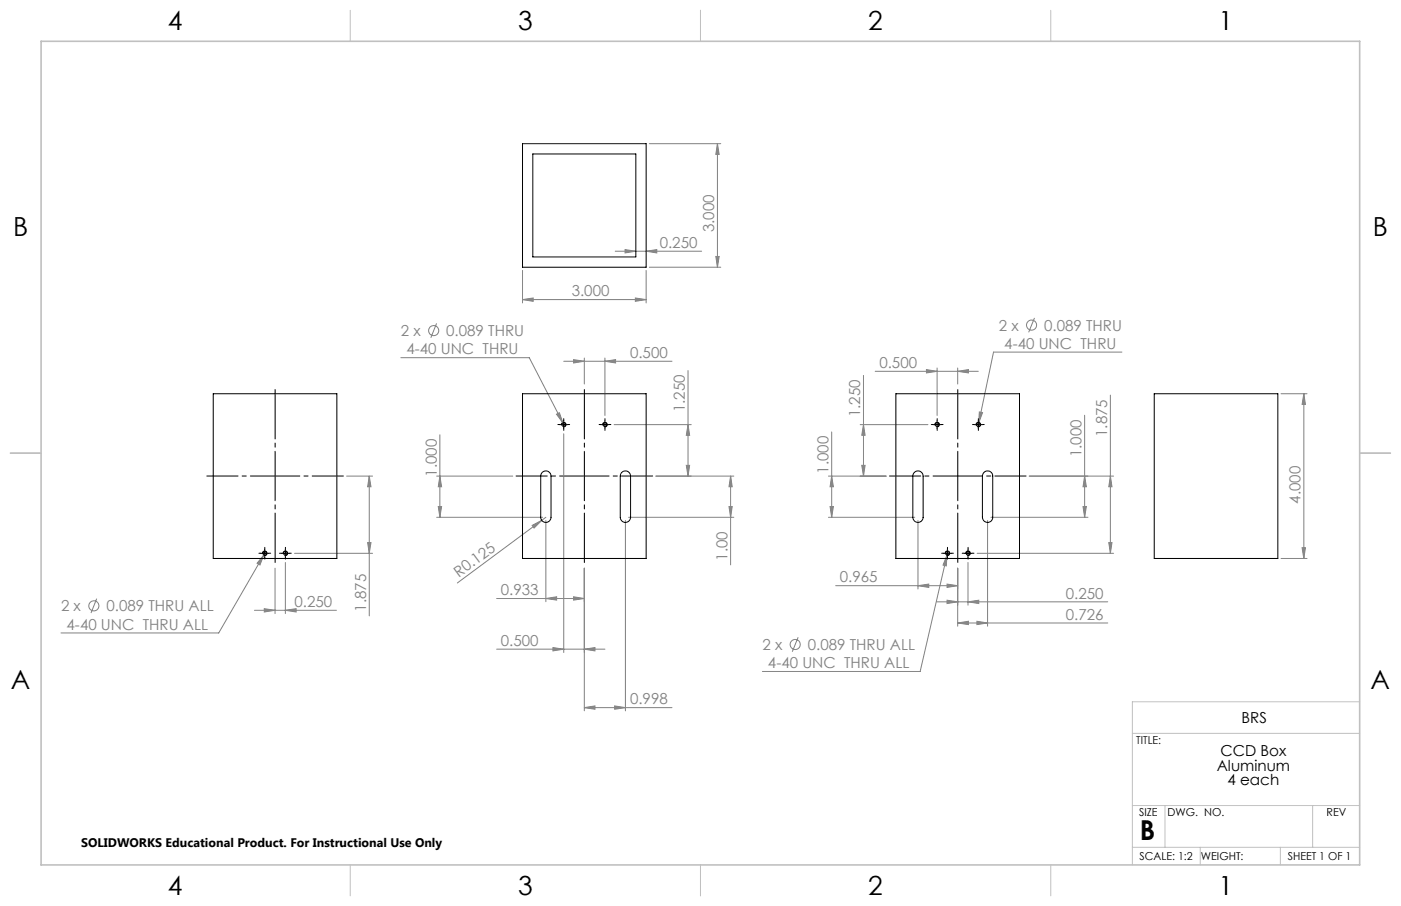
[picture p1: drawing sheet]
<svg xmlns="http://www.w3.org/2000/svg" width="432mm" height="279mm" viewBox="0 0 432 279" stroke-linecap="round" stroke-linejoin="round" font-family="sans-serif">
<g fill="none" stroke="#808080" stroke-width=".31">
<path d="M200.1 44.3h22M221.1 44.3l.6 3.3h-1.1zM221.1 44.3v38.1M189.6 77.5h26.7M192.7 77l3.3 .5-3.3 .5zM199.1 77.5l3.3-.5v1zM220.6 79.1h1.1l-.6 3.3zM134.5 99.7l-1.7 4.5M161 92.4l3.3-.5v1zM161 83.4v10M161 92.4h38.1M195.8 91.9l3.3 .5-3.3 .5z"/>
<path d="M199.1 83.4v10M200.1 82.4h22M318.8 98l-1.8 4.5M123.5 110.3h39.6l10.4 20.1M173.7 111.4h33.4M176.8 110.9l3.3 .5-3.3 .5zM180.1 110.4v8M186.4 111.4l3.3-.5v1zM186.4 110.4v17.7M212.1 114.3v32.5M266.1 115.8v31M269.7 114.5h31.8"/>
<path d="M285.5 114l3.3 .5-3.3 .5zM288.8 113.5v14.6M295.2 114.5l3.3-.5v1zM295.2 113.5v4.9M345.8 108.6h-39.6l-4.5 21.8M135.6 134.1v25.4M171.5 127.7l.9-.4 1.1 3.1zM173.5 130.4l.5 1M173.7 133.8v67.4M189.3 131h23.7M212.1 131l.4 3.2h-1zM256.3 133.2v26.3"/>
<path d="M265.1 131h20.9M266.1 131l.5 3.2h-1zM301.7 130.4l-.3 1.1M301.8 127l1 .2-1.1 3.2zM334.3 128.1v31.4M342.2 121.8v48.8M394.8 121.4h8M401.8 121.4l.5 3.3h-1zM401.8 121.4v50.8M106.8 146.8h8M113.8 146.8l.5 3.3h-1zM113.8 146.8v43.1"/>
<path d="M134.6 146.8h23.4M134.6 159.5h32.7M135.1 156.2h1l-.5 3.3zM135.6 146.8l.5 3.3h-1zM168.2 159.5l-1.2 1M193.7 159.5h32.5M202.1 146.8h24.1M211.5 143.5h1l-.4 3.3zM224.7 156.2h1l-.5 3.3zM225.2 146.8l.5 3.3h-1zM225.2 146.8v27.4M255.3 146.8h17.8"/>
<path d="M255.3 159.5h26.6M255.8 156.2h1.1l-.6 3.3zM256.3 146.8l.6 3.3h-1.1zM265.6 143.5h1l-.5 3.3zM305.4 159.5h29.9M317.2 146.8h26M333.8 156.2h1l-.5 3.3zM334.3 146.8l.5 3.3h-1zM342.2 146.8l.5 3.3h-1zM81.3 171.1l-1.2 3.1-.9-.5zM81.3 171.1l-13.9 24.1h-48.6M81.9 170.1l-.6 1"/>
<path d="M84.8 175.2v14M87.9 173.5v15.7M90.8 170.6h24M113.3 167.3h1l-.5 3.3zM164 162l3-1.5-2.4 2.3zM167 160.5l-26 19.3M168.2 160.5v25.1M180.1 175.2v44M192.8 160.5v58.7M282.9 160.5v21.1M291.9 171.2l-.3 3.3-.9-.2zM291.9 171.2l-8.3 35.9h-48.6"/>
<path d="M292.1 170.1l-.2 1.1M295.2 175.2v17.9M298.3 173.5v13.1M301.2 170.6h42M304.4 160.5v32.6M341.7 167.3h1l-.5 3.3zM394.8 172.2h8M401.3 168.9h1l-.5 3.3zM29.8 184.6l-1.8 4.5M78.4 188.2h25.3M81.5 187.7l3.3 .5-3.3 .5zM87.9 188.2l3.4-.5v1z"/>
<path d="M153.1 184.6h27M168.2 184.6l3.4-.6v1.1zM170.4 199.7l3.3 .5-3.3 .5zM176.8 184l3.3 .6-3.3 .5zM246 196.5l-1.8 4.5M257.6 180.6h37.6M282.9 180.6l3.3-.5v1.1zM288.8 185.6h52.6M291.9 180.1l3.3 .5-3.3 .6zM291.9 185.1l3.3 .5-3.3 .5zM295.2 192.1l3.3-.5v1zM295.2 192.1h46.2"/>
<path d="M298.3 185.6l3.4-.5v1zM301.1 191.6l3.3 .5-3.3 .5zM153.1 200.2h33.3M180.1 218.2l3.3-.5v1zM180.1 218.2h27M180.1 200.2l3.3-.5v1zM189.4 217.7l3.4 .5-3.4 .5z"/>
<circle cx="133.7" cy="102" r="1.56"/>
<circle cx="317.9" cy="100.3" r="1.55"/>
<circle cx="28.9" cy="186.8" r="1.56"/>
<circle cx="245.1" cy="198.7" r="1.55"/>
</g>
<g fill="none" stroke="#000" stroke-width=".31">
<path d="M172.5 131h2.5M173 131.1a.72 .72 0 0 1 .6-.9 .72 .72 0 0 1 .8 .8 .72 .72 0 0 1-.8 .6M173.7 129.7v2.5M185.2 131h2.5M185.7 131.1a.72 .72 0 0 1 .6-.9 .72 .72 0 0 1 .8 .8 .72 .72 0 0 1-.8 .6M186.4 129.7v2.5M287.6 131h2.5M288.1 131.1a.71 .71 0 0 1 .7-.9 .71 .71 0 0 1 .7 .8 .71 .71 0 0 1-.9 .6M288.8 129.7v2.5M300.3 131h2.5M300.8 131.1a.71 .71 0 0 1 .7-.9 .71 .71 0 0 1 .7 .8 .71 .71 0 0 1-.9 .6M301.5 129.7v2.5"/>
<path d="M80.4 170.6h2.4M80.9 170.8a.71 .71 0 0 1 .6-.9 .71 .71 0 0 1 .8 .8 .71 .71 0 0 1-.9 .6M81.6 169.4v2.5M86.7 170.6h2.5M87.3 170.8a.71 .71 0 0 1 .6-.9 .71 .71 0 0 1 .8 .8 .71 .71 0 0 1-.9 .6M87.9 169.4v2.5M290.8 170.6h2.5M291.3 170.8a.71 .71 0 0 1 .6-.9 .71 .71 0 0 1 .8 .8 .71 .71 0 0 1-.9 .6M292 169.4v2.5M297.1 170.6h2.5M297.7 170.8a.71 .71 0 0 1 .6-.9 .71 .71 0 0 1 .8 .8 .71 .71 0 0 1-.9 .6M298.3 169.4v2.5"/>
</g>
<path d="M84.8 119.4v54.8M180.1 119.4v54.8M295.2 119.4v54.8" fill="none" stroke="#000" stroke-width=".31" stroke-dasharray="15.2 1.3 1.3 1.3" stroke-dashoffset="-.7"/>
<path d="M63.7 146.8h42.1M159.1 146.8h42.1M274.1 146.8h42.1" fill="none" stroke="#000" stroke-width=".31" stroke-dasharray="15.2 1.3 1.3 1.3" stroke-dashoffset="5.6"/>
<g fill="none" stroke="#c0c0c0" stroke-width=".31">
<path d="M108 3.2v9.5M215.9 3.2v9.5M323.8 3.2v9.5M3.1 139.7h9.6M419.1 139.7h9.5M419.1 216.4h-70.1v50.3M349 226.2h70.1M349 248.4h70.1M359.1 248.4v12.9M404.6 248.4v12.9M108 266.7v9.6M215.9 266.7v9.6"/>
<path d="M323.8 266.7v9.6M349 261.3h70.1M369.9 261.3v5.4M394.6 261.3v5.4"/>
</g>
<path d="M12.7 12.7h406.4v254h-406.4z" fill="none" stroke="#c0c0c0" stroke-width=".5"/>
<g fill="none" stroke="#000" stroke-width=".31" stroke-dasharray="15.2 1.3 1.3 1.3">
<path d="M172.5 130.9h-.6M173.8 129.7v-.6M173.8 132.2v.5M175 130.9h.6M185.2 130.9h-.6M186.5 129.7v-.6M186.5 132.2v.5M187.7 130.9h.6M287.6 130.9h-.6M288.8 129.7v-.6M288.8 132.2v.5M290.1 130.9h.6"/>
<path d="M300.3 130.9h-.6M301.5 129.7v-.6M301.5 132.2v.5M302.8 130.9h.6M80.4 170.6h-.6M81.6 169.4v-.6M81.6 171.9v.5M82.9 170.6h.5M86.7 170.6h-.6M88 169.4v-.6M88 171.9v.5M89.2 170.6h.6"/>
<path d="M290.8 170.6h-.6M292 169.4v-.6M292 171.9v.5M293.3 170.6h.5M297.1 170.6h-.5M298.4 169.4v-.6M298.4 171.9v.5M299.6 170.6h.6"/>
</g>
<g fill="#808080">
<path d="M164 162l3-1.5-2.4 2.3z"/>
<path d="M180.1 200.2l3.3-.5v1zM170.4 199.7l3.3 .5-3.3 .5zM291.9 180.1l3.3 .5-3.3 .6zM282.9 180.6l3.3-.5v1.1zM195.8 91.9l3.3 .5-3.3 .5zM161 92.4l3.3-.5v1z"/>
<path d="M171.5 127.7l2 2.7-1.1-3.1zM176.8 110.9l3.3 .5-3.3 .5zM186.4 111.4l3.3-.5v1zM180.1 218.2l3.3-.5v1zM189.4 217.7l3.4 .5-3.4 .5zM168.2 184.6l3.4-.6v1.1zM176.8 184l3.3 .6-3.3 .5zM81.5 187.7l3.3 .5-3.3 .5zM87.9 188.2l3.4-.5v1zM81.3 171.1l-2.1 2.6 .9 .5zM291.9 171.2l-1.2 3.1 .9 .2zM291.9 185.1l3.3 .5-3.3 .5zM298.3 185.6l3.4-.5v1zM295.2 192.1l3.3-.5v1zM301.1 191.6l3.3 .5-3.3 .5zM301.8 127l-.1 3.4 1.1-3.2zM285.5 114l3.3 .5-3.3 .5zM295.2 114.5l3.3-.5v1z"/>
<path d="M199.1 77.5l3.3-.5v1zM192.7 77l3.3 .5-3.3 .5z"/>
<path d="M220.6 79.1h1.1l-.6 3.3zM221.1 44.3l.6 3.3h-1.1z"/>
<path d="M211.5 143.5h1l-.4 3.3zM212.1 131l.4 3.2h-1zM341.7 167.3h1l-.5 3.3zM342.2 146.8l.5 3.3h-1z"/>
<path d="M225.2 146.8l.5 3.3h-1zM224.7 156.2h1l-.5 3.3zM135.6 146.8l.5 3.3h-1zM135.1 156.2h1l-.5 3.3zM113.8 146.8l.5 3.3h-1zM113.3 167.3h1l-.5 3.3zM334.3 146.8l.5 3.3h-1zM333.8 156.2h1l-.5 3.3zM256.3 146.8l.6 3.3h-1.1zM255.8 156.2h1.1l-.6 3.3zM266.1 131l.5 3.2h-1zM265.6 143.5h1l-.5 3.3zM401.8 121.4l.5 3.3h-1zM401.3 168.9h1l-.5 3.3z"/>
</g>
<g fill="none" stroke="#000" stroke-width=".31">
<path d="M161 44.3h38.1v38.1h-38.1zM164.2 47.5h31.8v31.7h-31.8zM65.7 121.4h38.1v50.8h-38.1zM161 121.4h38.1v50.8h-38.1zM276.1 121.4h38.1v50.8h-38.1zM355.7 121.4h38.1v50.8h-38.1zM167.1 145.7a1.58 1.58 0 0 1 1.7-.4 1.58 1.58 0 0 1 1 1.5v12.7a1.59 1.59 0 0 1-1.6 1.6 1.59 1.59 0 0 1-1.5-1.6v-12.7zM191.6 145.7a1.58 1.58 0 0 1 1.7-.4 1.58 1.58 0 0 1 1 1.5v12.7a1.59 1.59 0 0 1-1.5 1.6 1.59 1.59 0 0 1-1.6-1.6v-12.7zM281.8 145.7a1.58 1.58 0 0 1 1.7-.4 1.58 1.58 0 0 1 1 1.5v12.7a1.59 1.59 0 0 1-1.6 1.6 1.59 1.59 0 0 1-1.6-1.6v-12.7zM303.2 145.7a1.58 1.58 0 0 1 1.8-.4 1.58 1.58 0 0 1 1 1.5v12.7a1.59 1.59 0 0 1-1.6 1.6 1.59 1.59 0 0 1-1.6-1.6v-12.7z"/>
<circle cx="173.7" cy="130.9" r=".58"/>
<circle cx="186.4" cy="130.9" r=".58"/>
<circle cx="288.8" cy="130.9" r=".57"/>
<circle cx="301.5" cy="130.9" r=".57"/>
<circle cx="81.6" cy="170.6" r=".57"/>
<circle cx="88" cy="170.6" r=".57"/>
<circle cx="292" cy="170.6" r=".57"/>
<circle cx="298.3" cy="170.6" r=".57"/>
</g>
<text font-size="8.5" x="351.3" y="259">B</text>
<g font-size="8.1">
<text x="51.7" y="9.3">4</text>
<text x="159.7" y="9.3">3</text>
<text x="267.6" y="9.3">2</text>
<text x="375.6" y="9.3">1</text>
<text x="4" y="72.8">B</text>
<text x="423.1" y="72.8">B</text>
<text x="3.3" y="212.5">A</text>
<text x="422.4" y="212.5">A</text>
<text x="51.7" y="276">4</text>
<text x="159.7" y="276">3</text>
<text x="267.6" y="276">2</text>
<text x="375.6" y="276">1</text>
</g>
<g font-size="4.7" fill="#808080">
<text x="220.1" y="71.6" transform="rotate(-90 220.1 71.6)">3.000</text>
<text x="203.3" y="76.4">0.250</text>
<text x="176.2" y="91.4">3.000</text>
<text x="307.8" y="102">2 x</text>
<text x="321.8" y="102">0.089 THRU</text>
<text x="123.6" y="103.7">2 x</text>
<text x="137.5" y="103.7">0.089 THRU</text>
<text x="309.5" y="107.6">4-40 UNC THRU</text>
<text x="125.3" y="109.3">4-40 UNC THRU</text>
<text x="194.2" y="110.4">0.500</text>
<text x="271" y="113.5">0.500</text>
<text x="211" y="127.2" transform="rotate(-90 211 127.2)">1.250</text>
<text x="265.1" y="128.7" transform="rotate(-90 265.1 128.7)">1.250</text>
<text x="341.2" y="134.8" transform="rotate(-90 341.2 134.8)">1.875</text>
<text x="333.3" y="141" transform="rotate(-90 333.3 141)">1.000</text>
<text x="134.6" y="147" transform="rotate(-90 134.6 147)">1.000</text>
<text x="255.3" y="146.1" transform="rotate(-90 255.3 146.1)">1.000</text>
<text x="400.8" y="155.3" transform="rotate(-90 400.8 155.3)">4.000</text>
<text x="224.2" y="172.9" transform="rotate(-90 224.2 172.9)">1.00</text>
<text x="141.4" y="178.2" transform="rotate(-37 141.4 178.2)">R0.125</text>
<text x="258.9" y="179.6">0.965</text>
<text x="154.4" y="183.5">0.933</text>
<text x="328.5" y="184.6">0.250</text>
<text x="18.8" y="188.5">2 x</text>
<text x="32.8" y="188.5">0.089 THRU ALL</text>
<text x="90.8" y="187.2">0.250</text>
<text x="112.8" y="188.6" transform="rotate(-90 112.8 188.6)">1.875</text>
<text x="328.5" y="191.1">0.726</text>
<text x="20.5" y="194.1">4-40 UNC THRU ALL</text>
<text x="154.4" y="199.2">0.500</text>
<text x="235" y="200.4">2 x</text>
<text x="249" y="200.4">0.089 THRU ALL</text>
<text x="236.7" y="206.1">4-40 UNC THRU ALL</text>
<text x="194.2" y="217.2">0.998</text>
</g>
<g font-size="4.7">
<text x="382.7" y="222.9">BRS</text>
<text x="376.2" y="233.1">CCD Box</text>
<text x="375" y="237.7">Aluminum</text>
<text x="378.3" y="242.2">4 each</text>
</g>
<text font-size="3.8" x="25" y="261.1">SOLIDWORKS Educational Product. For Instructional Use Only</text>
<g font-size="3.4">
<text x="350.2" y="229.5">TITLE:</text>
<text x="351.1" y="251.6">SIZE</text>
<text x="359.9" y="251.6">DWG. NO.</text>
<text x="408.9" y="251.7">REV</text>
<text x="351.2" y="265.2">SCALE: 1:2</text>
<text x="370.1" y="265.3">WEIGHT:</text>
<text x="396.9" y="265.2">SHEET 1 OF 1</text>
</g>
</svg>
